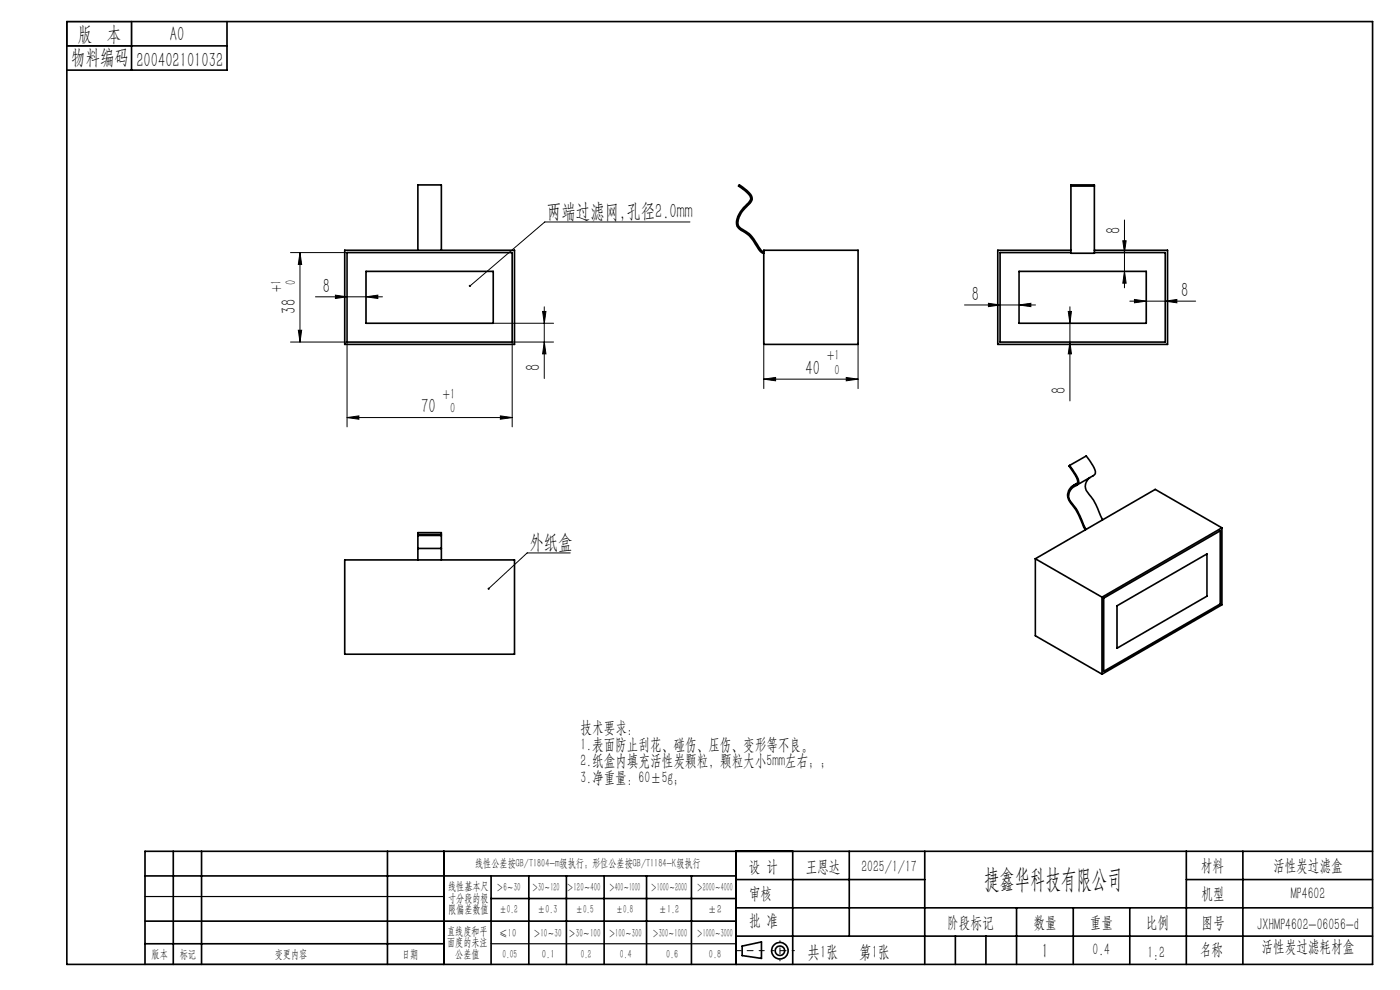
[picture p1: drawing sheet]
<svg xmlns="http://www.w3.org/2000/svg" width="297mm" height="210mm" viewBox="0 0 297 210" stroke-linecap="round" stroke-linejoin="round" font-family="sans-serif">
<g fill="none" stroke="#000" stroke-width=".35">
<path d="M14.2 4.6h277v200h-277zM14.2 9.7h34M27.9 4.6v10.3M48.2 4.6v10.3h-34M227.2 39.5v14.2h5v-14.2M227.2 39.5v-.3h5v.3M227.2 39.5h5M73.1 53.1h36v20h-36zM73.6 53.6h35.1v19h-35.1zM77.6 57.6h27v11h-27zM88.7 53.1v-13.9h4.9v13.9M162 53.4a2.11 2.11 0 0 1-1.2-1.4 7.4 7.4 0 0 0-3.7-3.6 1.83 1.83 0 0 1-.3-2.4 12.5 12.5 0 0 1 2.5-3.2 1.79 1.79 0 0 0-.8-2.4l-1.7-1.2-.1 .3 .5 .3a3.6 3.6 0 0 1 2 2.5l-.3 .5a8.2 8.2 0 0 0-2.7 4.2 2 2 0 0 0 1.5 2.1 10.5 10.5 0 0 1 3.4 4.1l.5 .4 .4 .1"/>
<path d="M162 53.1h20v20h-20zM216.2 57.6h27v11h-27zM227.2 53.6h-15v19h35v-19h-15M227.2 53.1h-15.5v20h36v-20h-15.5M226.9 98.7l-.1 .2 1.5 2.2a.96 .96 0 0 1-.3 1.7 2.55 2.55 0 0 0-.5 4.4l1.3 1.9 1.5 3.3M226.9 98.7l.9 1.4a2.69 2.69 0 0 1 .9 2.6l-.1 .1a2.44 2.44 0 0 0-1.8 1.9 2.44 2.44 0 0 0 .9 2.4 18 18 0 0 1 2.5 4.8l.2 .4M226.9 98.7l3.5-2 1.2 1.7a2.23 2.23 0 0 1 .6 2.2l-3.9 2.4M73.1 118.8h36v20h-36zM88.7 118.8v-2.5h4.9v2.5M88.7 113.6v2.7M88.7 113.4v-.4h4.9v.4M88.7 113.6h4.9"/>
<path d="M88.7 113.4h4.9M88.7 113.4v.2M93.6 113.6v2.7M93.6 113.4v.2M219.6 118.5v16.4l14.2 8.1M219.6 118.5l14.2 8.2M228.4 102.6l-.6 .4M231.2 101.3a2.22 2.22 0 0 0-.2 3.5 19.3 19.3 0 0 1 2.8 5.3l.1 .1M259.2 112l-25.4 14.7M259.2 112v16.3l-25.4 14.7M259.2 112l-14.1-8.2-25.5 14.7M233.8 126.7v16.3"/>
<path d="M234.1 126.9l24.8-14.3v15.5l-24.8 14.3zM237 128.5l19-11v9l-19 11zM30.8 195.4h125.4M30.8 185.8h125.4M36.8 180.6v24M42.8 180.6v24M82.2 180.6v24M94.2 180.6v24M104.2 185.8v18.8M104.2 190.6h52M112.2 185.8v18.8M120.2 185.8v18.8"/>
<path d="M128.2 185.8v18.8M137.2 185.8v18.8M146.7 185.8v18.8M156.2 180.6v24M156.2 186.6h40M156.2 198.6h135M156.2 192.6h135M168.2 180.6v24M180.2 180.6v18M196.2 180.6v24M202.7 198.6v6M209.2 198.6v6"/>
<path d="M215.7 192.6v12M227.7 192.6v12M239.7 192.6v12M251.7 186.6h39.5M251.7 180.6v24M263.7 180.6v24M291.2 180.6h-260.4v24M30.8 200.2h63.4M157.4 200.7l4.1-.9v3.5l-4.1-.6z"/>
<circle cx="165.5" cy="201.7" r="1.74"/>
<circle cx="165.5" cy="201.7" r="1"/>
</g>
<g fill="none" stroke="#000" stroke-width=".21">
<path d="M61.6 53.6h12M63.6 53.6l.4 2.5h-.7zM63.6 53.6v19M146.4 47.1h-30.8l-15.9 13.6M238.2 51.1h.7l-.4 2.5zM238.5 57.6l.4 2.5h-.7zM238.5 46.7v14.4M61.6 72.6h12v17.9M63.3 70.1h.7l-.4 2.5zM66.9 63h14.2M71.2 62.6l2.4 .4-2.4 .3zM77.6 63l2.6-.4v.7z"/>
<path d="M104.6 68.6h12.8M115.1 66.1h.7l-.3 2.5zM115.5 72.6l.3 2.5h-.7zM115.5 65.1v15.2M117.4 72.6h-8.7v17.9M162 72.6v9.8M182 72.6v9.8M204.6 64.7h15.1M209.7 64.3l2.5 .4-2.5 .3zM216.2 64.7l2.5-.4v.7zM226.6 66.1h.7l-.3 2.5zM227 72.6l.3 2.5h-.7z"/>
<path d="M227 65.1v19.9M239.7 63.9h13.9M240.7 63.5l2.5 .4-2.5 .3zM247.2 63.9l2.5-.4v.7zM73.6 88.6l2.5-.4v.7zM73.6 88.6h35.1M106.2 88.2l2.5 .4-2.5 .3zM162 80.4l2.5-.3v.7zM162 80.4h20M179.5 80.1l2.5 .3-2.5 .4zM121 117.3h-9.2l-8.2 7.6"/>
</g>
<path d="M162.1 201.7h-6" fill="none" stroke="#000" stroke-width=".21" stroke-dasharray="15.2 1.3 1.3 1.3" stroke-dashoffset="14.1"/>
<path d="M168.5 201.7h-4.8" fill="none" stroke="#000" stroke-width=".21" stroke-dasharray="15.2 1.3 1.3 1.3" stroke-dashoffset="14.7"/>
<path d="M165.5 199.6v4.2" fill="none" stroke="#000" stroke-width=".21" stroke-dasharray="15.2 1.3 1.3 1.3" stroke-dashoffset="15"/>
<path d="M14.2 4.6h13.7v5.1h-13.7zM30.8 190.2h63.4M30.8 204.6h63.4M104.2 200.2h52" fill="none" stroke="#000" stroke-width=".25"/>
<g fill="#000">
<path d="M63.6 53.6l.4 2.5h-.7zM63.3 70.1h.7l-.4 2.5zM115.1 66.1h.7l-.3 2.5zM115.5 72.6l.3 2.5h-.7z"/>
<path d="M77.6 63l2.6-.4v.7zM71.2 62.6l2.4 .4-2.4 .3zM216.2 64.7l2.5-.4v.7zM209.7 64.3l2.5 .4-2.5 .3z"/>
<path d="M99.5 60.5v.3l.2-.1-.2 .1a.23 .23 0 0 0 .3 0 .23 .23 0 0 0 0-.3 .23 .23 0 0 0-.3 0zM103.5 124.7v.4l.1-.2-.1 .2 .4-.1a.24 .24 0 0 0-.1-.3 .24 .24 0 0 0-.3 0z"/>
<path d="M227 72.6l.3 2.5h-.7zM226.6 66.1h.7l-.3 2.5zM238.5 57.6l.4 2.5h-.7zM238.2 51.1h.7l-.4 2.5z"/>
<path d="M73.6 88.6l2.5-.4v.7zM106.2 88.2l2.5 .4-2.5 .3zM162 80.4l2.5-.3v.7zM179.5 80.1l2.5 .3-2.5 .4zM240.7 63.5l2.5 .4-2.5 .3zM247.2 63.9l2.5-.4v.7z"/>
</g>
<text font-size="5.6" x="208.8" y="188.3">捷鑫华科技有限公司</text>
<g font-size="4.4">
<text x="16.5" y="8.6">版 本</text>
<text x="36.1" y="8.6">A0</text>
<text x="15.1" y="13.7">物料编码</text>
<text x="28.9" y="14.2">200402101032</text>
<text x="116" y="46.2">两端过滤网,孔径2.0mm</text>
<text x="237.7" y="49.7" transform="rotate(-90 237.7 49.7)">8</text>
<text x="68.5" y="62.1">8</text>
<text x="206.2" y="63.8">8</text>
<text x="250.6" y="63">8</text>
<text x="62.8" y="66.5" transform="rotate(-90 62.8 66.5)">38</text>
<text x="114.6" y="78.8" transform="rotate(-90 114.6 78.8)">8</text>
<text x="170.9" y="79.5">40</text>
<text x="226.1" y="83.5" transform="rotate(-90 226.1 83.5)">8</text>
<text x="89.4" y="87.7">70</text>
<text x="112.3" y="116.4">外纸盒</text>
<text x="221" y="203.2">1</text>
</g>
<g font-size="3.8">
<text x="171.3" y="203.2">共1张</text>
<text x="182.3" y="203.2">第1张</text>
</g>
<g font-size="3.5">
<text x="123.1" y="155.5">技术要求：</text>
<text x="123.1" y="159">1.表面防止刮花、碰伤、压伤、变形等不良。</text>
<text x="123.1" y="162.5">2.纸盒内填充活性炭颗粒，颗粒大小5mm左右；；</text>
<text x="123.1" y="166.1">3.净重量：60±5g;</text>
<text x="158.9" y="184.9">设 计</text>
<text x="170.9" y="184.9">王恩达</text>
<text x="182.7" y="184.9">2025/1/17</text>
<text x="254.7" y="184.7">材料</text>
<text x="270.1" y="184.7">活性炭过滤盒</text>
<text x="158.9" y="190.8">审核</text>
<text x="254.9" y="190.7">机型</text>
<text x="273.8" y="190.8">MP4602</text>
<text x="158.9" y="196.5">批 准</text>
<text x="200.9" y="196.9">阶段标记</text>
<text x="219.3" y="196.9">数量</text>
<text x="231.2" y="196.9">重量</text>
<text x="243.1" y="196.9">比例</text>
<text x="254.9" y="196.9">图号</text>
<text x="266.7" y="197.3">JXHMP4602-06056-d</text>
<text x="231.8" y="202.5">0.4</text>
<text x="243.4" y="203.2">1:2</text>
<text x="254.5" y="202.5">名称</text>
<text x="267.6" y="201.8">活性炭过滤耗材盒</text>
</g>
<g font-size="3.1">
<text x="59.7" y="61.9" transform="rotate(-90 59.7 61.9)">+1</text>
<text x="62.8" y="60.4" transform="rotate(-90 62.8 60.4)">0</text>
<text x="175.5" y="76.4">+1</text>
<text x="177" y="79.5">0</text>
<text x="94" y="84.6">+1</text>
<text x="95.5" y="87.7">0</text>
</g>
<g font-size="2.5">
<text x="100.8" y="184">线性公差按GB/T1804-m级执行；形位公差按GB/T1184-K级执行</text>
<text x="95.1" y="188.8">线性基本尺</text>
<text x="95.1" y="191.3">寸分段的极</text>
<text x="105.3" y="189.1">＞6～30</text>
<text x="112.9" y="189.1">＞30～120</text>
<text x="120.2" y="188.9">＞120～400</text>
<text x="129.2" y="188.9">＞400～1000</text>
<text x="138.1" y="189.1">＞1000～2000</text>
<text x="147.8" y="189.1">＞2000～4000</text>
<text x="95.1" y="193.8">限偏差数值</text>
<text x="105.9" y="193.8">±0.2</text>
<text x="114.1" y="193.8">±0.3</text>
<text x="122.2" y="193.8">±0.5</text>
<text x="130.7" y="193.8">±0.8</text>
<text x="139.8" y="193.8">±1.2</text>
<text x="150.2" y="193.8">±2</text>
<text x="32.2" y="203.2">版本</text>
<text x="38.1" y="203.2">标记</text>
<text x="58.3" y="203.2">变更内容</text>
<text x="85.3" y="203.2">日期</text>
<text x="94.8" y="198.3">直线度和平</text>
<text x="94.8" y="200.7">面度的未注</text>
<text x="96.6" y="203.2">公差值</text>
<text x="105.9" y="198.7">≤10</text>
<text x="106.6" y="203.2">0.05</text>
<text x="113.2" y="198.7">＞10～30</text>
<text x="115" y="203.2">0.1</text>
<text x="120.6" y="198.7">＞30～100</text>
<text x="123.2" y="203.2">0.2</text>
<text x="129.1" y="198.7">＞100～300</text>
<text x="131.5" y="203.2">0.4</text>
<text x="138.4" y="198.7">＞300～1000</text>
<text x="141.3" y="203.2">0.6</text>
<text x="147.8" y="198.7">＞1000～3000</text>
<text x="150.4" y="203.2">0.8</text>
</g>
</svg>
